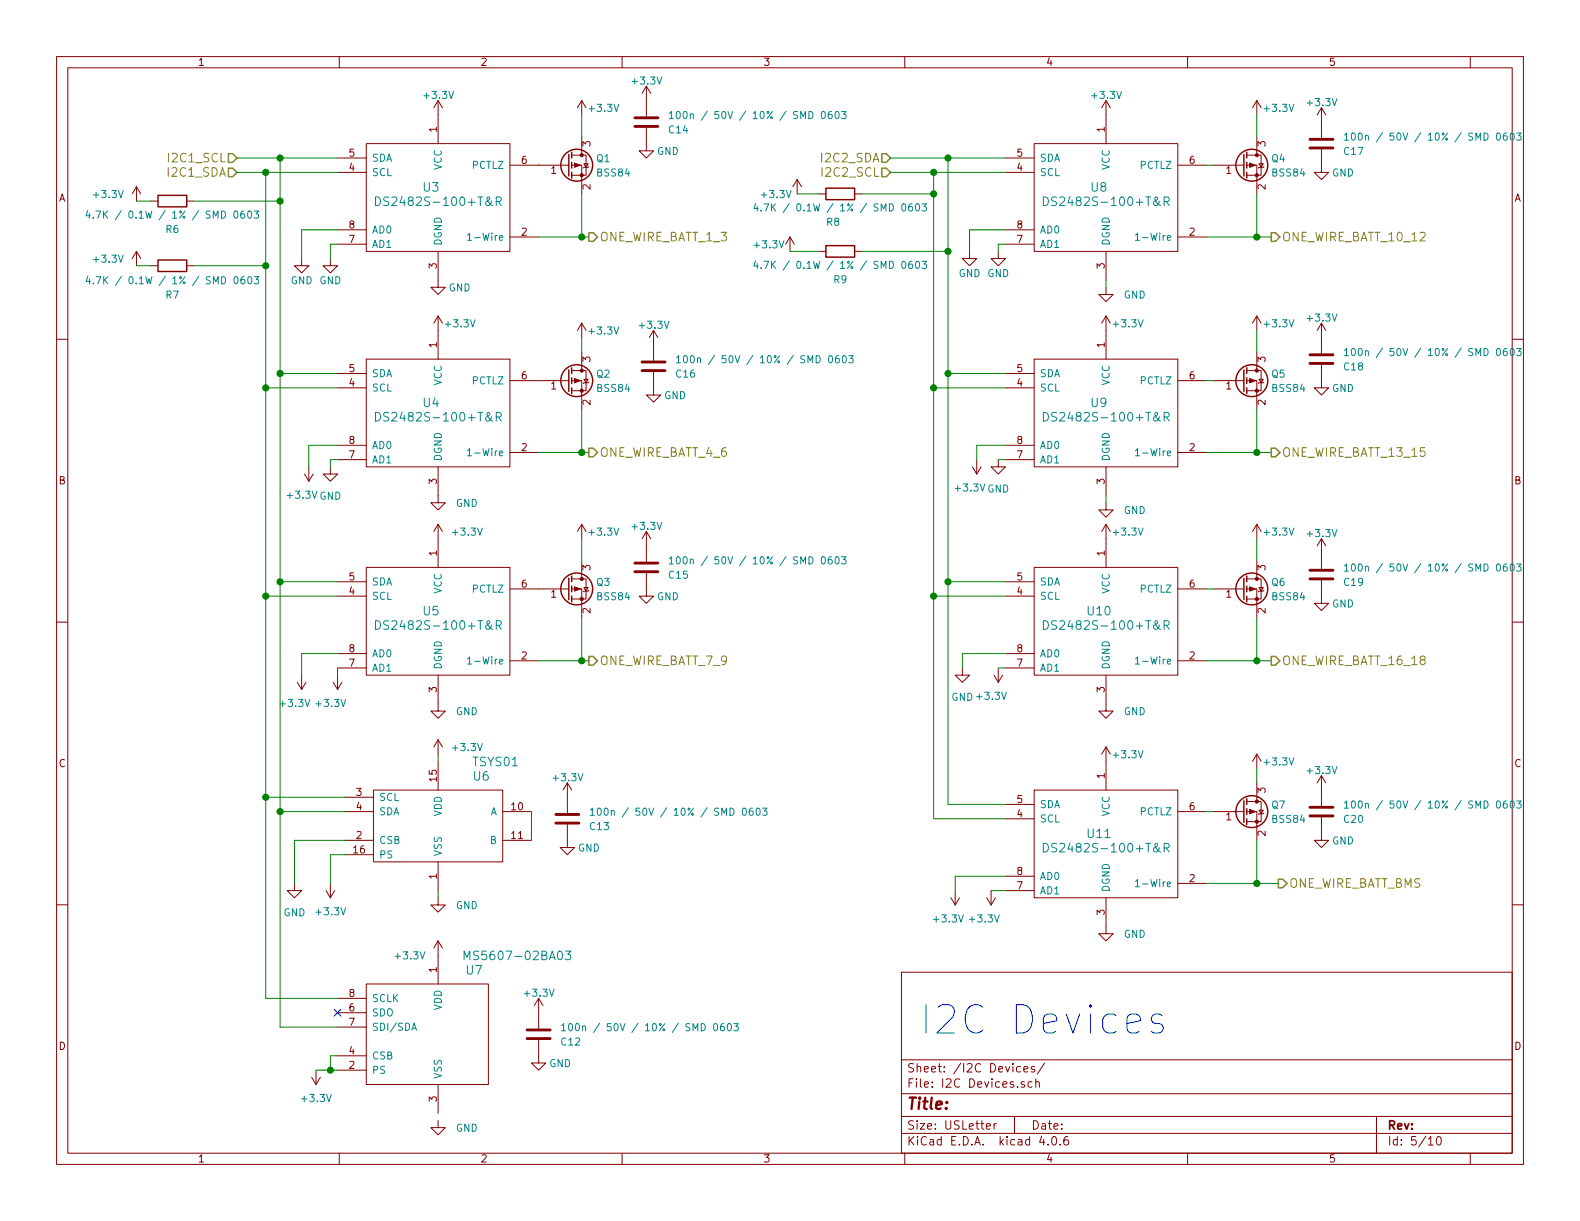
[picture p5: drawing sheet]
EESchema Schematic File Version 2
LIBS:POWER_NODE_V2-rescue
LIBS:power
LIBS:device
LIBS:transistors
LIBS:conn
LIBS:linear
LIBS:regul
LIBS:74xx
LIBS:cmos4000
LIBS:adc-dac
LIBS:memory
LIBS:xilinx
LIBS:microcontrollers
LIBS:dsp
LIBS:microchip
LIBS:analog_switches
LIBS:motorola
LIBS:texas
LIBS:intel
LIBS:audio
LIBS:interface
LIBS:digital-audio
LIBS:philips
LIBS:display
LIBS:cypress
LIBS:siliconi
LIBS:opto
LIBS:atmel
LIBS:contrib
LIBS:valves
LIBS:power-node-lib
LIBS:POWER_NODE_V2-cache
EELAYER 25 0
EELAYER END
$Descr USLetter 11000 8500
encoding utf-8
Sheet 5 10
Title ""
Date ""
Rev ""
Comp ""
Comment1 ""
Comment2 ""
Comment3 ""
Comment4 ""
$EndDescr
Text HLabel 1650 1100 0    60   Input ~ 0
I2C1_SCL
Text HLabel 1650 1200 0    60   Input ~ 0
I2C1_SDA
Text HLabel 6200 1200 0    60   Input ~ 0
I2C2_SCL
Text HLabel 6200 1100 0    60   Input ~ 0
I2C2_SDA
$Comp
L DS2482S-100+T&R U3
U 1 1
P 3050 1400
F 0 "U3" H 3000 1500 60  0000 C CNN
F 1 "DS2482S-100+T&R" H 3050 1400 60  0000 C CNN
F 2 "SMD_Packages:SOIC-8-N" H 3050 1400 60  0001 C CNN
F 3 "" H 3050 1400 60  0001 C CNN
	1    3050 1400
	1    0    0    -1  
$EndComp
$Comp
L R R6
U 1 1
P 1200 1400
F 0 "R6" V 1000 1400 50  0000 C CNN
F 1 "4.7K / 0.1W / 1% / SMD 0603" V 1100 1400 50  0000 C CNN
F 2 "Resistors_SMD:R_0603" V 1130 1400 50  0001 C CNN
F 3 "" H 1200 1400 50  0001 C CNN
	1    1200 1400
	0    -1   -1   0   
$EndComp
$Comp
L R R7
U 1 1
P 1200 1850
F 0 "R7" V 1400 1850 50  0000 C CNN
F 1 "4.7K / 0.1W / 1% / SMD 0603" V 1300 1850 50  0000 C CNN
F 2 "Resistors_SMD:R_0603" V 1130 1850 50  0001 C CNN
F 3 "" H 1200 1850 50  0001 C CNN
	1    1200 1850
	0    1    1    0   
$EndComp
$Comp
L DS2482S-100+T&R U4
U 1 1
P 3050 2900
F 0 "U4" H 3000 3000 60  0000 C CNN
F 1 "DS2482S-100+T&R" H 3050 2900 60  0000 C CNN
F 2 "SMD_Packages:SOIC-8-N" H 3050 2900 60  0001 C CNN
F 3 "" H 3050 2900 60  0001 C CNN
	1    3050 2900
	1    0    0    -1  
$EndComp
$Comp
L DS2482S-100+T&R U5
U 1 1
P 3050 4350
F 0 "U5" H 3000 4450 60  0000 C CNN
F 1 "DS2482S-100+T&R" H 3050 4350 60  0000 C CNN
F 2 "SMD_Packages:SOIC-8-N" H 3050 4350 60  0001 C CNN
F 3 "" H 3050 4350 60  0001 C CNN
	1    3050 4350
	1    0    0    -1  
$EndComp
$Comp
L DS2482S-100+T&R U8
U 1 1
P 7700 1400
F 0 "U8" H 7650 1500 60  0000 C CNN
F 1 "DS2482S-100+T&R" H 7700 1400 60  0000 C CNN
F 2 "SMD_Packages:SOIC-8-N" H 7700 1400 60  0001 C CNN
F 3 "" H 7700 1400 60  0001 C CNN
	1    7700 1400
	1    0    0    -1  
$EndComp
$Comp
L DS2482S-100+T&R U9
U 1 1
P 7700 2900
F 0 "U9" H 7650 3000 60  0000 C CNN
F 1 "DS2482S-100+T&R" H 7700 2900 60  0000 C CNN
F 2 "SMD_Packages:SOIC-8-N" H 7700 2900 60  0001 C CNN
F 3 "" H 7700 2900 60  0001 C CNN
	1    7700 2900
	1    0    0    -1  
$EndComp
$Comp
L DS2482S-100+T&R U10
U 1 1
P 7700 4350
F 0 "U10" H 7650 4450 60  0000 C CNN
F 1 "DS2482S-100+T&R" H 7700 4350 60  0000 C CNN
F 2 "SMD_Packages:SOIC-8-N" H 7700 4350 60  0001 C CNN
F 3 "" H 7700 4350 60  0001 C CNN
	1    7700 4350
	1    0    0    -1  
$EndComp
$Comp
L DS2482S-100+T&R U11
U 1 1
P 7700 5900
F 0 "U11" H 7650 6000 60  0000 C CNN
F 1 "DS2482S-100+T&R" H 7700 5900 60  0000 C CNN
F 2 "SMD_Packages:SOIC-8-N" H 7700 5900 60  0001 C CNN
F 3 "" H 7700 5900 60  0001 C CNN
	1    7700 5900
	1    0    0    -1  
$EndComp
$Comp
L R R8
U 1 1
P 5850 1350
F 0 "R8" V 5650 1400 50  0000 C CNN
F 1 "4.7K / 0.1W / 1% / SMD 0603" V 5750 1350 50  0000 C CNN
F 2 "Resistors_SMD:R_0603" V 5780 1350 50  0001 C CNN
F 3 "" H 5850 1350 50  0001 C CNN
	1    5850 1350
	0    -1   -1   0   
$EndComp
$Comp
L R R9
U 1 1
P 5850 1750
F 0 "R9" V 5650 1750 50  0000 C CNN
F 1 "4.7K / 0.1W / 1% / SMD 0603" V 5750 1750 50  0000 C CNN
F 2 "Resistors_SMD:R_0603" V 5780 1750 50  0001 C CNN
F 3 "" H 5850 1750 50  0001 C CNN
	1    5850 1750
	0    -1   -1   0   
$EndComp
$Comp
L +3.3V #PWR031
U 1 1
P 3050 800
F 0 "#PWR031" H 3050 650 50  0001 C CNN
F 1 "+3.3V" H 3050 940 50  0000 C CNN
F 2 "" H 3050 800 50  0001 C CNN
F 3 "" H 3050 800 50  0001 C CNN
	1    3050 800 
	1    0    0    -1  
$EndComp
$Comp
L GND #PWR032
U 1 1
P 3050 1950
F 0 "#PWR032" H 3050 1700 50  0001 C CNN
F 1 "GND" H 3200 1900 50  0000 C CNN
F 2 "" H 3050 1950 50  0001 C CNN
F 3 "" H 3050 1950 50  0001 C CNN
	1    3050 1950
	1    0    0    -1  
$EndComp
$Comp
L +3.3V #PWR033
U 1 1
P 3050 2300
F 0 "#PWR033" H 3050 2150 50  0001 C CNN
F 1 "+3.3V" H 3200 2350 50  0000 C CNN
F 2 "" H 3050 2300 50  0001 C CNN
F 3 "" H 3050 2300 50  0001 C CNN
	1    3050 2300
	1    0    0    -1  
$EndComp
$Comp
L +3.3V #PWR034
U 1 1
P 3050 3750
F 0 "#PWR034" H 3050 3600 50  0001 C CNN
F 1 "+3.3V" H 3250 3800 50  0000 C CNN
F 2 "" H 3050 3750 50  0001 C CNN
F 3 "" H 3050 3750 50  0001 C CNN
	1    3050 3750
	1    0    0    -1  
$EndComp
$Comp
L +3.3V #PWR035
U 1 1
P 7700 5300
F 0 "#PWR035" H 7700 5150 50  0001 C CNN
F 1 "+3.3V" H 7850 5350 50  0000 C CNN
F 2 "" H 7700 5300 50  0001 C CNN
F 3 "" H 7700 5300 50  0001 C CNN
	1    7700 5300
	1    0    0    -1  
$EndComp
$Comp
L +3.3V #PWR036
U 1 1
P 7700 3750
F 0 "#PWR036" H 7700 3600 50  0001 C CNN
F 1 "+3.3V" H 7850 3800 50  0000 C CNN
F 2 "" H 7700 3750 50  0001 C CNN
F 3 "" H 7700 3750 50  0001 C CNN
	1    7700 3750
	1    0    0    -1  
$EndComp
$Comp
L +3.3V #PWR037
U 1 1
P 7700 2300
F 0 "#PWR037" H 7700 2150 50  0001 C CNN
F 1 "+3.3V" H 7850 2350 50  0000 C CNN
F 2 "" H 7700 2300 50  0001 C CNN
F 3 "" H 7700 2300 50  0001 C CNN
	1    7700 2300
	1    0    0    -1  
$EndComp
$Comp
L +3.3V #PWR038
U 1 1
P 7700 800
F 0 "#PWR038" H 7700 650 50  0001 C CNN
F 1 "+3.3V" H 7700 940 50  0000 C CNN
F 2 "" H 7700 800 50  0001 C CNN
F 3 "" H 7700 800 50  0001 C CNN
	1    7700 800 
	1    0    0    -1  
$EndComp
$Comp
L GND #PWR039
U 1 1
P 3050 3450
F 0 "#PWR039" H 3050 3200 50  0001 C CNN
F 1 "GND" H 3250 3400 50  0000 C CNN
F 2 "" H 3050 3450 50  0001 C CNN
F 3 "" H 3050 3450 50  0001 C CNN
	1    3050 3450
	1    0    0    -1  
$EndComp
$Comp
L GND #PWR040
U 1 1
P 3050 4900
F 0 "#PWR040" H 3050 4650 50  0001 C CNN
F 1 "GND" H 3250 4850 50  0000 C CNN
F 2 "" H 3050 4900 50  0001 C CNN
F 3 "" H 3050 4900 50  0001 C CNN
	1    3050 4900
	1    0    0    -1  
$EndComp
$Comp
L GND #PWR041
U 1 1
P 7700 4900
F 0 "#PWR041" H 7700 4650 50  0001 C CNN
F 1 "GND" H 7900 4850 50  0000 C CNN
F 2 "" H 7700 4900 50  0001 C CNN
F 3 "" H 7700 4900 50  0001 C CNN
	1    7700 4900
	1    0    0    -1  
$EndComp
$Comp
L GND #PWR042
U 1 1
P 7700 6450
F 0 "#PWR042" H 7700 6200 50  0001 C CNN
F 1 "GND" H 7900 6400 50  0000 C CNN
F 2 "" H 7700 6450 50  0001 C CNN
F 3 "" H 7700 6450 50  0001 C CNN
	1    7700 6450
	1    0    0    -1  
$EndComp
$Comp
L GND #PWR043
U 1 1
P 7700 3500
F 0 "#PWR043" H 7700 3250 50  0001 C CNN
F 1 "GND" H 7900 3450 50  0000 C CNN
F 2 "" H 7700 3500 50  0001 C CNN
F 3 "" H 7700 3500 50  0001 C CNN
	1    7700 3500
	1    0    0    -1  
$EndComp
$Comp
L GND #PWR044
U 1 1
P 7700 2000
F 0 "#PWR044" H 7700 1750 50  0001 C CNN
F 1 "GND" H 7900 1950 50  0000 C CNN
F 2 "" H 7700 2000 50  0001 C CNN
F 3 "" H 7700 2000 50  0001 C CNN
	1    7700 2000
	1    0    0    -1  
$EndComp
$Comp
L +3.3V #PWR045
U 1 1
P 950 1400
F 0 "#PWR045" H 950 1250 50  0001 C CNN
F 1 "+3.3V" H 750 1450 50  0000 C CNN
F 2 "" H 950 1400 50  0001 C CNN
F 3 "" H 950 1400 50  0001 C CNN
	1    950  1400
	1    0    0    -1  
$EndComp
$Comp
L +3.3V #PWR046
U 1 1
P 950 1850
F 0 "#PWR046" H 950 1700 50  0001 C CNN
F 1 "+3.3V" H 750 1900 50  0000 C CNN
F 2 "" H 950 1850 50  0001 C CNN
F 3 "" H 950 1850 50  0001 C CNN
	1    950  1850
	1    0    0    -1  
$EndComp
$Comp
L +3.3V #PWR047
U 1 1
P 5550 1350
F 0 "#PWR047" H 5550 1200 50  0001 C CNN
F 1 "+3.3V" H 5400 1350 50  0000 C CNN
F 2 "" H 5550 1350 50  0001 C CNN
F 3 "" H 5550 1350 50  0001 C CNN
	1    5550 1350
	1    0    0    -1  
$EndComp
$Comp
L +3.3V #PWR048
U 1 1
P 5500 1750
F 0 "#PWR048" H 5500 1600 50  0001 C CNN
F 1 "+3.3V" H 5350 1800 50  0000 C CNN
F 2 "" H 5500 1750 50  0001 C CNN
F 3 "" H 5500 1750 50  0001 C CNN
	1    5500 1750
	1    0    0    -1  
$EndComp
$Comp
L +3.3V #PWR049
U 1 1
P 2150 3250
F 0 "#PWR049" H 2150 3100 50  0001 C CNN
F 1 "+3.3V" H 2200 3450 50  0000 C CNN
F 2 "" H 2150 3250 50  0001 C CNN
F 3 "" H 2150 3250 50  0001 C CNN
	1    2150 3250
	-1   0    0    1   
$EndComp
$Comp
L +3.3V #PWR050
U 1 1
P 2100 4700
F 0 "#PWR050" H 2100 4550 50  0001 C CNN
F 1 "+3.3V" H 2150 4900 50  0000 C CNN
F 2 "" H 2100 4700 50  0001 C CNN
F 3 "" H 2100 4700 50  0001 C CNN
	1    2100 4700
	-1   0    0    1   
$EndComp
$Comp
L +3.3V #PWR051
U 1 1
P 2350 4700
F 0 "#PWR051" H 2350 4550 50  0001 C CNN
F 1 "+3.3V" H 2400 4900 50  0000 C CNN
F 2 "" H 2350 4700 50  0001 C CNN
F 3 "" H 2350 4700 50  0001 C CNN
	1    2350 4700
	-1   0    0    1   
$EndComp
$Comp
L GND #PWR052
U 1 1
P 2100 1800
F 0 "#PWR052" H 2100 1550 50  0001 C CNN
F 1 "GND" H 2100 1650 50  0000 C CNN
F 2 "" H 2100 1800 50  0001 C CNN
F 3 "" H 2100 1800 50  0001 C CNN
	1    2100 1800
	1    0    0    -1  
$EndComp
$Comp
L GND #PWR053
U 1 1
P 2300 1800
F 0 "#PWR053" H 2300 1550 50  0001 C CNN
F 1 "GND" H 2300 1650 50  0000 C CNN
F 2 "" H 2300 1800 50  0001 C CNN
F 3 "" H 2300 1800 50  0001 C CNN
	1    2300 1800
	1    0    0    -1  
$EndComp
$Comp
L GND #PWR054
U 1 1
P 2300 3250
F 0 "#PWR054" H 2300 3000 50  0001 C CNN
F 1 "GND" H 2300 3050 50  0000 C CNN
F 2 "" H 2300 3250 50  0001 C CNN
F 3 "" H 2300 3250 50  0001 C CNN
	1    2300 3250
	1    0    0    -1  
$EndComp
Wire Wire Line
	1950 2600 2350 2600
Wire Wire Line
	1850 2700 2350 2700
Wire Wire Line
	1950 4050 2350 4050
Connection ~ 1950 2600
Wire Wire Line
	1850 4150 2350 4150
Connection ~ 1850 2700
Wire Wire Line
	950  1850 1050 1850
Wire Wire Line
	950  1400 1050 1400
Wire Wire Line
	1350 1850 1850 1850
Connection ~ 1850 1850
Wire Wire Line
	6600 1100 6600 5600
Connection ~ 6600 1100
Wire Wire Line
	6500 1200 6500 5700
Connection ~ 6500 1200
Connection ~ 6600 2600
Connection ~ 6500 2700
Connection ~ 6600 4050
Connection ~ 6500 4150
Wire Wire Line
	1350 1400 1950 1400
Connection ~ 1950 1400
Wire Wire Line
	7700 2000 7700 1950
Wire Wire Line
	7700 3500 7700 3450
Wire Wire Line
	2350 1600 2100 1600
Wire Wire Line
	2100 1600 2100 1800
Wire Wire Line
	2300 1800 2300 1700
Wire Wire Line
	2300 1700 2350 1700
Wire Wire Line
	2350 3100 2150 3100
Wire Wire Line
	2150 3100 2150 3250
Wire Wire Line
	2300 3250 2300 3200
Wire Wire Line
	2300 3200 2350 3200
Wire Wire Line
	2350 4550 2100 4550
Wire Wire Line
	2100 4550 2100 4700
Wire Wire Line
	2350 4650 2350 4700
$Comp
L GND #PWR055
U 1 1
P 6750 1750
F 0 "#PWR055" H 6750 1500 50  0001 C CNN
F 1 "GND" H 6750 1600 50  0000 C CNN
F 2 "" H 6750 1750 50  0001 C CNN
F 3 "" H 6750 1750 50  0001 C CNN
	1    6750 1750
	1    0    0    -1  
$EndComp
$Comp
L +3.3V #PWR056
U 1 1
P 6800 3200
F 0 "#PWR056" H 6800 3050 50  0001 C CNN
F 1 "+3.3V" H 6850 3400 50  0000 C CNN
F 2 "" H 6800 3200 50  0001 C CNN
F 3 "" H 6800 3200 50  0001 C CNN
	1    6800 3200
	-1   0    0    1   
$EndComp
$Comp
L GND #PWR057
U 1 1
P 6950 3200
F 0 "#PWR057" H 6950 2950 50  0001 C CNN
F 1 "GND" H 6950 3000 50  0000 C CNN
F 2 "" H 6950 3200 50  0001 C CNN
F 3 "" H 6950 3200 50  0001 C CNN
	1    6950 3200
	1    0    0    -1  
$EndComp
$Comp
L +3.3V #PWR058
U 1 1
P 6950 4650
F 0 "#PWR058" H 6950 4500 50  0001 C CNN
F 1 "+3.3V" H 7000 4850 50  0000 C CNN
F 2 "" H 6950 4650 50  0001 C CNN
F 3 "" H 6950 4650 50  0001 C CNN
	1    6950 4650
	-1   0    0    1   
$EndComp
$Comp
L +3.3V #PWR059
U 1 1
P 6650 6200
F 0 "#PWR059" H 6650 6050 50  0001 C CNN
F 1 "+3.3V" H 6700 6400 50  0000 C CNN
F 2 "" H 6650 6200 50  0001 C CNN
F 3 "" H 6650 6200 50  0001 C CNN
	1    6650 6200
	-1   0    0    1   
$EndComp
$Comp
L GND #PWR060
U 1 1
P 6950 1750
F 0 "#PWR060" H 6950 1500 50  0001 C CNN
F 1 "GND" H 6950 1600 50  0000 C CNN
F 2 "" H 6950 1750 50  0001 C CNN
F 3 "" H 6950 1750 50  0001 C CNN
	1    6950 1750
	1    0    0    -1  
$EndComp
$Comp
L +3.3V #PWR061
U 1 1
P 6900 6200
F 0 "#PWR061" H 6900 6050 50  0001 C CNN
F 1 "+3.3V" H 6950 6400 50  0000 C CNN
F 2 "" H 6900 6200 50  0001 C CNN
F 3 "" H 6900 6200 50  0001 C CNN
	1    6900 6200
	-1   0    0    1   
$EndComp
$Comp
L GND #PWR062
U 1 1
P 6700 4650
F 0 "#PWR062" H 6700 4400 50  0001 C CNN
F 1 "GND" H 6700 4450 50  0000 C CNN
F 2 "" H 6700 4650 50  0001 C CNN
F 3 "" H 6700 4650 50  0001 C CNN
	1    6700 4650
	1    0    0    -1  
$EndComp
Wire Wire Line
	6700 4650 6700 4550
Wire Wire Line
	6750 1750 6750 1600
Wire Wire Line
	6950 1700 6950 1750
Wire Wire Line
	6800 3100 6800 3200
Wire Wire Line
	6650 6200 6650 6100
$Comp
L Q_PMOS_GSD Q1
U 1 1
P 3950 1150
F 0 "Q1" H 4150 1200 50  0000 L CNN
F 1 "BSS84" H 4150 1100 50  0000 L CNN
F 2 "TO_SOT_Packages_SMD:SOT-23" H 4150 1250 50  0001 C CNN
F 3 "" H 3950 1150 50  0001 C CNN
	1    3950 1150
	1    0    0    -1  
$EndComp
$Comp
L Q_PMOS_GSD Q2
U 1 1
P 3950 2650
F 0 "Q2" H 4150 2700 50  0000 L CNN
F 1 "BSS84" H 4150 2600 50  0000 L CNN
F 2 "TO_SOT_Packages_SMD:SOT-23" H 4150 2750 50  0001 C CNN
F 3 "" H 3950 2650 50  0001 C CNN
	1    3950 2650
	1    0    0    -1  
$EndComp
$Comp
L Q_PMOS_GSD Q3
U 1 1
P 3950 4100
F 0 "Q3" H 4150 4150 50  0000 L CNN
F 1 "BSS84" H 4150 4050 50  0000 L CNN
F 2 "TO_SOT_Packages_SMD:SOT-23" H 4150 4200 50  0001 C CNN
F 3 "" H 3950 4100 50  0001 C CNN
	1    3950 4100
	1    0    0    -1  
$EndComp
$Comp
L Q_PMOS_GSD Q4
U 1 1
P 8650 1150
F 0 "Q4" H 8850 1200 50  0000 L CNN
F 1 "BSS84" H 8850 1100 50  0000 L CNN
F 2 "TO_SOT_Packages_SMD:SOT-23" H 8850 1250 50  0001 C CNN
F 3 "" H 8650 1150 50  0001 C CNN
	1    8650 1150
	1    0    0    -1  
$EndComp
$Comp
L Q_PMOS_GSD Q5
U 1 1
P 8650 2650
F 0 "Q5" H 8850 2700 50  0000 L CNN
F 1 "BSS84" H 8850 2600 50  0000 L CNN
F 2 "TO_SOT_Packages_SMD:SOT-23" H 8850 2750 50  0001 C CNN
F 3 "" H 8650 2650 50  0001 C CNN
	1    8650 2650
	1    0    0    -1  
$EndComp
$Comp
L Q_PMOS_GSD Q6
U 1 1
P 8650 4100
F 0 "Q6" H 8850 4150 50  0000 L CNN
F 1 "BSS84" H 8850 4050 50  0000 L CNN
F 2 "TO_SOT_Packages_SMD:SOT-23" H 8850 4200 50  0001 C CNN
F 3 "" H 8650 4100 50  0001 C CNN
	1    8650 4100
	1    0    0    -1  
$EndComp
$Comp
L Q_PMOS_GSD Q7
U 1 1
P 8650 5650
F 0 "Q7" H 8850 5700 50  0000 L CNN
F 1 "BSS84" H 8850 5600 50  0000 L CNN
F 2 "TO_SOT_Packages_SMD:SOT-23" H 8850 5750 50  0001 C CNN
F 3 "" H 8650 5650 50  0001 C CNN
	1    8650 5650
	1    0    0    -1  
$EndComp
Wire Wire Line
	3750 1150 3750 1150
Wire Wire Line
	3750 2650 3750 2650
Wire Wire Line
	3750 4100 3750 4100
Wire Wire Line
	8400 1150 8450 1150
Wire Wire Line
	8400 2650 8450 2650
Wire Wire Line
	8400 4100 8450 4100
Wire Wire Line
	8400 5650 8450 5650
$Comp
L +3.3V #PWR063
U 1 1
P 8750 3750
F 0 "#PWR063" H 8750 3600 50  0001 C CNN
F 1 "+3.3V" H 8900 3800 50  0000 C CNN
F 2 "" H 8750 3750 50  0001 C CNN
F 3 "" H 8750 3750 50  0001 C CNN
	1    8750 3750
	1    0    0    -1  
$EndComp
Wire Wire Line
	8750 3750 8750 3900
$Comp
L +3.3V #PWR064
U 1 1
P 8750 2300
F 0 "#PWR064" H 8750 2150 50  0001 C CNN
F 1 "+3.3V" H 8900 2350 50  0000 C CNN
F 2 "" H 8750 2300 50  0001 C CNN
F 3 "" H 8750 2300 50  0001 C CNN
	1    8750 2300
	1    0    0    -1  
$EndComp
$Comp
L +3.3V #PWR065
U 1 1
P 8750 800
F 0 "#PWR065" H 8750 650 50  0001 C CNN
F 1 "+3.3V" H 8900 850 50  0000 C CNN
F 2 "" H 8750 800 50  0001 C CNN
F 3 "" H 8750 800 50  0001 C CNN
	1    8750 800 
	1    0    0    -1  
$EndComp
$Comp
L +3.3V #PWR066
U 1 1
P 8750 5350
F 0 "#PWR066" H 8750 5200 50  0001 C CNN
F 1 "+3.3V" H 8900 5400 50  0000 C CNN
F 2 "" H 8750 5350 50  0001 C CNN
F 3 "" H 8750 5350 50  0001 C CNN
	1    8750 5350
	1    0    0    -1  
$EndComp
$Comp
L +3.3V #PWR067
U 1 1
P 4050 3750
F 0 "#PWR067" H 4050 3600 50  0001 C CNN
F 1 "+3.3V" H 4200 3800 50  0000 C CNN
F 2 "" H 4050 3750 50  0001 C CNN
F 3 "" H 4050 3750 50  0001 C CNN
	1    4050 3750
	1    0    0    -1  
$EndComp
$Comp
L +3.3V #PWR068
U 1 1
P 4050 2350
F 0 "#PWR068" H 4050 2200 50  0001 C CNN
F 1 "+3.3V" H 4200 2400 50  0000 C CNN
F 2 "" H 4050 2350 50  0001 C CNN
F 3 "" H 4050 2350 50  0001 C CNN
	1    4050 2350
	1    0    0    -1  
$EndComp
$Comp
L +3.3V #PWR069
U 1 1
P 4050 800
F 0 "#PWR069" H 4050 650 50  0001 C CNN
F 1 "+3.3V" H 4200 850 50  0000 C CNN
F 2 "" H 4050 800 50  0001 C CNN
F 3 "" H 4050 800 50  0001 C CNN
	1    4050 800 
	1    0    0    -1  
$EndComp
Wire Wire Line
	4050 800  4050 950 
Wire Wire Line
	4050 2350 4050 2450
Wire Wire Line
	4050 3750 4050 3900
Wire Wire Line
	8750 2300 8750 2450
Wire Wire Line
	8750 800  8750 950 
Wire Wire Line
	3750 1650 4100 1650
Wire Wire Line
	4050 1650 4050 1350
Wire Wire Line
	3750 3150 4100 3150
Wire Wire Line
	4050 3150 4050 2850
Wire Wire Line
	3750 4600 4100 4600
Wire Wire Line
	4050 4600 4050 4300
Wire Wire Line
	8400 1650 8850 1650
Wire Wire Line
	8750 1650 8750 1350
Wire Wire Line
	8750 2850 8750 3150
Wire Wire Line
	8400 3150 8850 3150
Wire Wire Line
	8400 4600 8850 4600
Wire Wire Line
	8750 4600 8750 4300
Text HLabel 4100 1650 2    60   Output ~ 0
ONE_WIRE_BATT_1_3
Connection ~ 4050 1650
Text HLabel 4100 3150 2    60   Output ~ 0
ONE_WIRE_BATT_4_6
Connection ~ 4050 3150
Text HLabel 4100 4600 2    60   Output ~ 0
ONE_WIRE_BATT_7_9
Connection ~ 4050 4600
Text HLabel 8850 1650 2    60   Output ~ 0
ONE_WIRE_BATT_10_12
Connection ~ 8750 1650
Text HLabel 8850 3150 2    60   Output ~ 0
ONE_WIRE_BATT_13_15
Text HLabel 8850 4600 2    60   Output ~ 0
ONE_WIRE_BATT_16_18
Text HLabel 8900 6150 2    60   Output ~ 0
ONE_WIRE_BATT_BMS
Wire Wire Line
	6000 1350 6500 1350
Connection ~ 6500 1350
Wire Wire Line
	6000 1750 6600 1750
Connection ~ 6600 1750
Wire Wire Line
	8750 5850 8750 6150
Wire Wire Line
	8400 6150 8900 6150
Connection ~ 8750 6150
Wire Wire Line
	8750 5450 8750 5350
Connection ~ 8750 4600
Connection ~ 8750 3150
$Comp
L TSYS01 U6
U 1 1
P 3050 5750
F 0 "U6" H 3350 6100 60  0000 C CNN
F 1 "TSYS01" H 3450 6200 60  0000 C CNN
F 2 "rLoop_Footprints:QFN16_4x4" H 3050 5750 60  0001 C CNN
F 3 "" H 3050 5750 60  0001 C CNN
	1    3050 5750
	1    0    0    -1  
$EndComp
Wire Wire Line
	1850 5550 2400 5550
Connection ~ 1850 4150
Wire Wire Line
	1950 5650 2400 5650
Connection ~ 1950 4050
$Comp
L +3.3V #PWR070
U 1 1
P 3050 5250
F 0 "#PWR070" H 3050 5100 50  0001 C CNN
F 1 "+3.3V" H 3250 5300 50  0000 C CNN
F 2 "" H 3050 5250 50  0001 C CNN
F 3 "" H 3050 5250 50  0001 C CNN
	1    3050 5250
	1    0    0    -1  
$EndComp
$Comp
L GND #PWR071
U 1 1
P 3050 6250
F 0 "#PWR071" H 3050 6000 50  0001 C CNN
F 1 "GND" H 3250 6200 50  0000 C CNN
F 2 "" H 3050 6250 50  0001 C CNN
F 3 "" H 3050 6250 50  0001 C CNN
	1    3050 6250
	1    0    0    -1  
$EndComp
Wire Wire Line
	3700 5850 3700 5650
$Comp
L GND #PWR072
U 1 1
P 2050 6150
F 0 "#PWR072" H 2050 5900 50  0001 C CNN
F 1 "GND" H 2050 5950 50  0000 C CNN
F 2 "" H 2050 6150 50  0001 C CNN
F 3 "" H 2050 6150 50  0001 C CNN
	1    2050 6150
	1    0    0    -1  
$EndComp
$Comp
L +3.3V #PWR073
U 1 1
P 2300 6150
F 0 "#PWR073" H 2300 6000 50  0001 C CNN
F 1 "+3.3V" H 2300 6350 50  0000 C CNN
F 2 "" H 2300 6150 50  0001 C CNN
F 3 "" H 2300 6150 50  0001 C CNN
	1    2300 6150
	-1   0    0    1   
$EndComp
Wire Wire Line
	2050 6150 2050 5850
Wire Wire Line
	2050 5850 2400 5850
Wire Wire Line
	2300 6150 2300 5950
Wire Wire Line
	2300 5950 2400 5950
Wire Wire Line
	3050 5250 3050 5300
Wire Wire Line
	3050 6250 3050 6200
$Comp
L MS5607-02BA03 U7
U 1 1
P 3050 7200
F 0 "U7" H 3300 7650 60  0000 C CNN
F 1 "MS5607-02BA03" H 3600 7750 60  0000 C CNN
F 2 "rLoop_Footprints:ms5607-02ba03" H 3050 7200 60  0001 C CNN
F 3 "" H 3050 7200 60  0001 C CNN
	1    3050 7200
	1    0    0    -1  
$EndComp
$Comp
L +3.3V #PWR074
U 1 1
P 3050 6650
F 0 "#PWR074" H 3050 6500 50  0001 C CNN
F 1 "+3.3V" H 2850 6650 50  0000 C CNN
F 2 "" H 3050 6650 50  0001 C CNN
F 3 "" H 3050 6650 50  0001 C CNN
	1    3050 6650
	1    0    0    -1  
$EndComp
$Comp
L GND #PWR075
U 1 1
P 3050 7800
F 0 "#PWR075" H 3050 7550 50  0001 C CNN
F 1 "GND" H 3250 7750 50  0000 C CNN
F 2 "" H 3050 7800 50  0001 C CNN
F 3 "" H 3050 7800 50  0001 C CNN
	1    3050 7800
	1    0    0    -1  
$EndComp
Connection ~ 1950 5650
Connection ~ 1850 5550
NoConn ~ 2350 7050
$Comp
L +3.3V #PWR076
U 1 1
P 2200 7450
F 0 "#PWR076" H 2200 7300 50  0001 C CNN
F 1 "+3.3V" H 2200 7650 50  0000 C CNN
F 2 "" H 2200 7450 50  0001 C CNN
F 3 "" H 2200 7450 50  0001 C CNN
	1    2200 7450
	-1   0    0    1   
$EndComp
Wire Wire Line
	2200 7450 2350 7450
Wire Wire Line
	2350 7350 2300 7350
Wire Wire Line
	2300 7350 2300 7450
Connection ~ 2300 7450
Wire Wire Line
	5550 1350 5700 1350
Wire Wire Line
	5700 1750 5500 1750
$Comp
L C C14
U 1 1
P 4500 850
F 0 "C14" H 4650 800 50  0000 L CNN
F 1 "100n / 50V / 10% / SMD 0603" H 4650 900 50  0000 L CNN
F 2 "Capacitors_SMD:C_0603" H 4538 700 50  0001 C CNN
F 3 "" H 4500 850 50  0001 C CNN
	1    4500 850 
	1    0    0    -1  
$EndComp
$Comp
L +3.3V #PWR077
U 1 1
P 4500 700
F 0 "#PWR077" H 4500 550 50  0001 C CNN
F 1 "+3.3V" H 4500 840 50  0000 C CNN
F 2 "" H 4500 700 50  0001 C CNN
F 3 "" H 4500 700 50  0001 C CNN
	1    4500 700 
	1    0    0    -1  
$EndComp
$Comp
L GND #PWR078
U 1 1
P 4500 1000
F 0 "#PWR078" H 4500 750 50  0001 C CNN
F 1 "GND" H 4650 950 50  0000 C CNN
F 2 "" H 4500 1000 50  0001 C CNN
F 3 "" H 4500 1000 50  0001 C CNN
	1    4500 1000
	1    0    0    -1  
$EndComp
$Comp
L C C16
U 1 1
P 4550 2550
F 0 "C16" H 4700 2500 50  0000 L CNN
F 1 "100n / 50V / 10% / SMD 0603" H 4700 2600 50  0000 L CNN
F 2 "Capacitors_SMD:C_0603" H 4588 2400 50  0001 C CNN
F 3 "" H 4550 2550 50  0001 C CNN
	1    4550 2550
	1    0    0    -1  
$EndComp
$Comp
L +3.3V #PWR079
U 1 1
P 4550 2400
F 0 "#PWR079" H 4550 2250 50  0001 C CNN
F 1 "+3.3V" H 4550 2540 50  0000 C CNN
F 2 "" H 4550 2400 50  0001 C CNN
F 3 "" H 4550 2400 50  0001 C CNN
	1    4550 2400
	1    0    0    -1  
$EndComp
$Comp
L GND #PWR080
U 1 1
P 4550 2700
F 0 "#PWR080" H 4550 2450 50  0001 C CNN
F 1 "GND" H 4700 2650 50  0000 C CNN
F 2 "" H 4550 2700 50  0001 C CNN
F 3 "" H 4550 2700 50  0001 C CNN
	1    4550 2700
	1    0    0    -1  
$EndComp
$Comp
L C C15
U 1 1
P 4500 3950
F 0 "C15" H 4650 3900 50  0000 L CNN
F 1 "100n / 50V / 10% / SMD 0603" H 4650 4000 50  0000 L CNN
F 2 "Capacitors_SMD:C_0603" H 4538 3800 50  0001 C CNN
F 3 "" H 4500 3950 50  0001 C CNN
	1    4500 3950
	1    0    0    -1  
$EndComp
$Comp
L +3.3V #PWR081
U 1 1
P 4500 3800
F 0 "#PWR081" H 4500 3650 50  0001 C CNN
F 1 "+3.3V" H 4500 3940 50  0000 C CNN
F 2 "" H 4500 3800 50  0001 C CNN
F 3 "" H 4500 3800 50  0001 C CNN
	1    4500 3800
	1    0    0    -1  
$EndComp
$Comp
L GND #PWR082
U 1 1
P 4500 4100
F 0 "#PWR082" H 4500 3850 50  0001 C CNN
F 1 "GND" H 4650 4050 50  0000 C CNN
F 2 "" H 4500 4100 50  0001 C CNN
F 3 "" H 4500 4100 50  0001 C CNN
	1    4500 4100
	1    0    0    -1  
$EndComp
$Comp
L C C13
U 1 1
P 3950 5700
F 0 "C13" H 4100 5650 50  0000 L CNN
F 1 "100n / 50V / 10% / SMD 0603" H 4100 5750 50  0000 L CNN
F 2 "Capacitors_SMD:C_0603" H 3988 5550 50  0001 C CNN
F 3 "" H 3950 5700 50  0001 C CNN
	1    3950 5700
	1    0    0    -1  
$EndComp
$Comp
L +3.3V #PWR083
U 1 1
P 3950 5550
F 0 "#PWR083" H 3950 5400 50  0001 C CNN
F 1 "+3.3V" H 3950 5690 50  0000 C CNN
F 2 "" H 3950 5550 50  0001 C CNN
F 3 "" H 3950 5550 50  0001 C CNN
	1    3950 5550
	1    0    0    -1  
$EndComp
$Comp
L GND #PWR084
U 1 1
P 3950 5850
F 0 "#PWR084" H 3950 5600 50  0001 C CNN
F 1 "GND" H 4100 5800 50  0000 C CNN
F 2 "" H 3950 5850 50  0001 C CNN
F 3 "" H 3950 5850 50  0001 C CNN
	1    3950 5850
	1    0    0    -1  
$EndComp
$Comp
L C C12
U 1 1
P 3750 7200
F 0 "C12" H 3900 7150 50  0000 L CNN
F 1 "100n / 50V / 10% / SMD 0603" H 3900 7250 50  0000 L CNN
F 2 "Capacitors_SMD:C_0603" H 3788 7050 50  0001 C CNN
F 3 "" H 3750 7200 50  0001 C CNN
	1    3750 7200
	1    0    0    -1  
$EndComp
$Comp
L +3.3V #PWR085
U 1 1
P 3750 7050
F 0 "#PWR085" H 3750 6900 50  0001 C CNN
F 1 "+3.3V" H 3750 7190 50  0000 C CNN
F 2 "" H 3750 7050 50  0001 C CNN
F 3 "" H 3750 7050 50  0001 C CNN
	1    3750 7050
	1    0    0    -1  
$EndComp
$Comp
L GND #PWR086
U 1 1
P 3750 7350
F 0 "#PWR086" H 3750 7100 50  0001 C CNN
F 1 "GND" H 3900 7300 50  0000 C CNN
F 2 "" H 3750 7350 50  0001 C CNN
F 3 "" H 3750 7350 50  0001 C CNN
	1    3750 7350
	1    0    0    -1  
$EndComp
Wire Wire Line
	6650 6100 7000 6100
Wire Wire Line
	7000 6200 6900 6200
Wire Wire Line
	6950 1700 7000 1700
Wire Wire Line
	6750 1600 7000 1600
Wire Wire Line
	7000 2600 6600 2600
Wire Wire Line
	6500 2700 7000 2700
Wire Wire Line
	7000 3100 6800 3100
Wire Wire Line
	7000 3200 6950 3200
Wire Wire Line
	7000 4050 6600 4050
Wire Wire Line
	7000 4150 6500 4150
Wire Wire Line
	6700 4550 7000 4550
Wire Wire Line
	7000 4650 6950 4650
Wire Wire Line
	6600 5600 7000 5600
Wire Wire Line
	6500 5700 7000 5700
$Comp
L C C17
U 1 1
P 9200 1000
F 0 "C17" H 9350 950 50  0000 L CNN
F 1 "100n / 50V / 10% / SMD 0603" H 9350 1050 50  0000 L CNN
F 2 "Capacitors_SMD:C_0603" H 9238 850 50  0001 C CNN
F 3 "" H 9200 1000 50  0001 C CNN
	1    9200 1000
	1    0    0    -1  
$EndComp
$Comp
L +3.3V #PWR087
U 1 1
P 9200 850
F 0 "#PWR087" H 9200 700 50  0001 C CNN
F 1 "+3.3V" H 9200 990 50  0000 C CNN
F 2 "" H 9200 850 50  0001 C CNN
F 3 "" H 9200 850 50  0001 C CNN
	1    9200 850 
	1    0    0    -1  
$EndComp
$Comp
L GND #PWR088
U 1 1
P 9200 1150
F 0 "#PWR088" H 9200 900 50  0001 C CNN
F 1 "GND" H 9350 1100 50  0000 C CNN
F 2 "" H 9200 1150 50  0001 C CNN
F 3 "" H 9200 1150 50  0001 C CNN
	1    9200 1150
	1    0    0    -1  
$EndComp
$Comp
L C C19
U 1 1
P 9200 4000
F 0 "C19" H 9350 3950 50  0000 L CNN
F 1 "100n / 50V / 10% / SMD 0603" H 9350 4050 50  0000 L CNN
F 2 "Capacitors_SMD:C_0603" H 9238 3850 50  0001 C CNN
F 3 "" H 9200 4000 50  0001 C CNN
	1    9200 4000
	1    0    0    -1  
$EndComp
$Comp
L +3.3V #PWR089
U 1 1
P 9200 3850
F 0 "#PWR089" H 9200 3700 50  0001 C CNN
F 1 "+3.3V" H 9200 3990 50  0000 C CNN
F 2 "" H 9200 3850 50  0001 C CNN
F 3 "" H 9200 3850 50  0001 C CNN
	1    9200 3850
	1    0    0    -1  
$EndComp
$Comp
L GND #PWR090
U 1 1
P 9200 4150
F 0 "#PWR090" H 9200 3900 50  0001 C CNN
F 1 "GND" H 9350 4100 50  0000 C CNN
F 2 "" H 9200 4150 50  0001 C CNN
F 3 "" H 9200 4150 50  0001 C CNN
	1    9200 4150
	1    0    0    -1  
$EndComp
$Comp
L C C18
U 1 1
P 9200 2500
F 0 "C18" H 9350 2450 50  0000 L CNN
F 1 "100n / 50V / 10% / SMD 0603" H 9350 2550 50  0000 L CNN
F 2 "Capacitors_SMD:C_0603" H 9238 2350 50  0001 C CNN
F 3 "" H 9200 2500 50  0001 C CNN
	1    9200 2500
	1    0    0    -1  
$EndComp
$Comp
L +3.3V #PWR091
U 1 1
P 9200 2350
F 0 "#PWR091" H 9200 2200 50  0001 C CNN
F 1 "+3.3V" H 9200 2490 50  0000 C CNN
F 2 "" H 9200 2350 50  0001 C CNN
F 3 "" H 9200 2350 50  0001 C CNN
	1    9200 2350
	1    0    0    -1  
$EndComp
$Comp
L GND #PWR092
U 1 1
P 9200 2650
F 0 "#PWR092" H 9200 2400 50  0001 C CNN
F 1 "GND" H 9350 2600 50  0000 C CNN
F 2 "" H 9200 2650 50  0001 C CNN
F 3 "" H 9200 2650 50  0001 C CNN
	1    9200 2650
	1    0    0    -1  
$EndComp
$Comp
L C C20
U 1 1
P 9200 5650
F 0 "C20" H 9350 5600 50  0000 L CNN
F 1 "100n / 50V / 10% / SMD 0603" H 9350 5700 50  0000 L CNN
F 2 "Capacitors_SMD:C_0603" H 9238 5500 50  0001 C CNN
F 3 "" H 9200 5650 50  0001 C CNN
	1    9200 5650
	1    0    0    -1  
$EndComp
$Comp
L +3.3V #PWR093
U 1 1
P 9200 5500
F 0 "#PWR093" H 9200 5350 50  0001 C CNN
F 1 "+3.3V" H 9200 5640 50  0000 C CNN
F 2 "" H 9200 5500 50  0001 C CNN
F 3 "" H 9200 5500 50  0001 C CNN
	1    9200 5500
	1    0    0    -1  
$EndComp
$Comp
L GND #PWR094
U 1 1
P 9200 5800
F 0 "#PWR094" H 9200 5550 50  0001 C CNN
F 1 "GND" H 9350 5750 50  0000 C CNN
F 2 "" H 9200 5800 50  0001 C CNN
F 3 "" H 9200 5800 50  0001 C CNN
	1    9200 5800
	1    0    0    -1  
$EndComp
Text Notes 6400 7200 0    197  ~ 0
I2C Devices
Wire Wire Line
	1950 1100 1950 7150
Connection ~ 1950 1100
Wire Wire Line
	1950 7150 2350 7150
Wire Wire Line
	1850 6950 2350 6950
Wire Wire Line
	1850 1200 1850 6950
Connection ~ 1850 1200
Wire Wire Line
	1650 1100 2350 1100
Wire Wire Line
	2350 1200 1650 1200
Wire Wire Line
	6200 1100 7000 1100
Wire Wire Line
	6200 1200 7000 1200
$EndSCHEMATC
